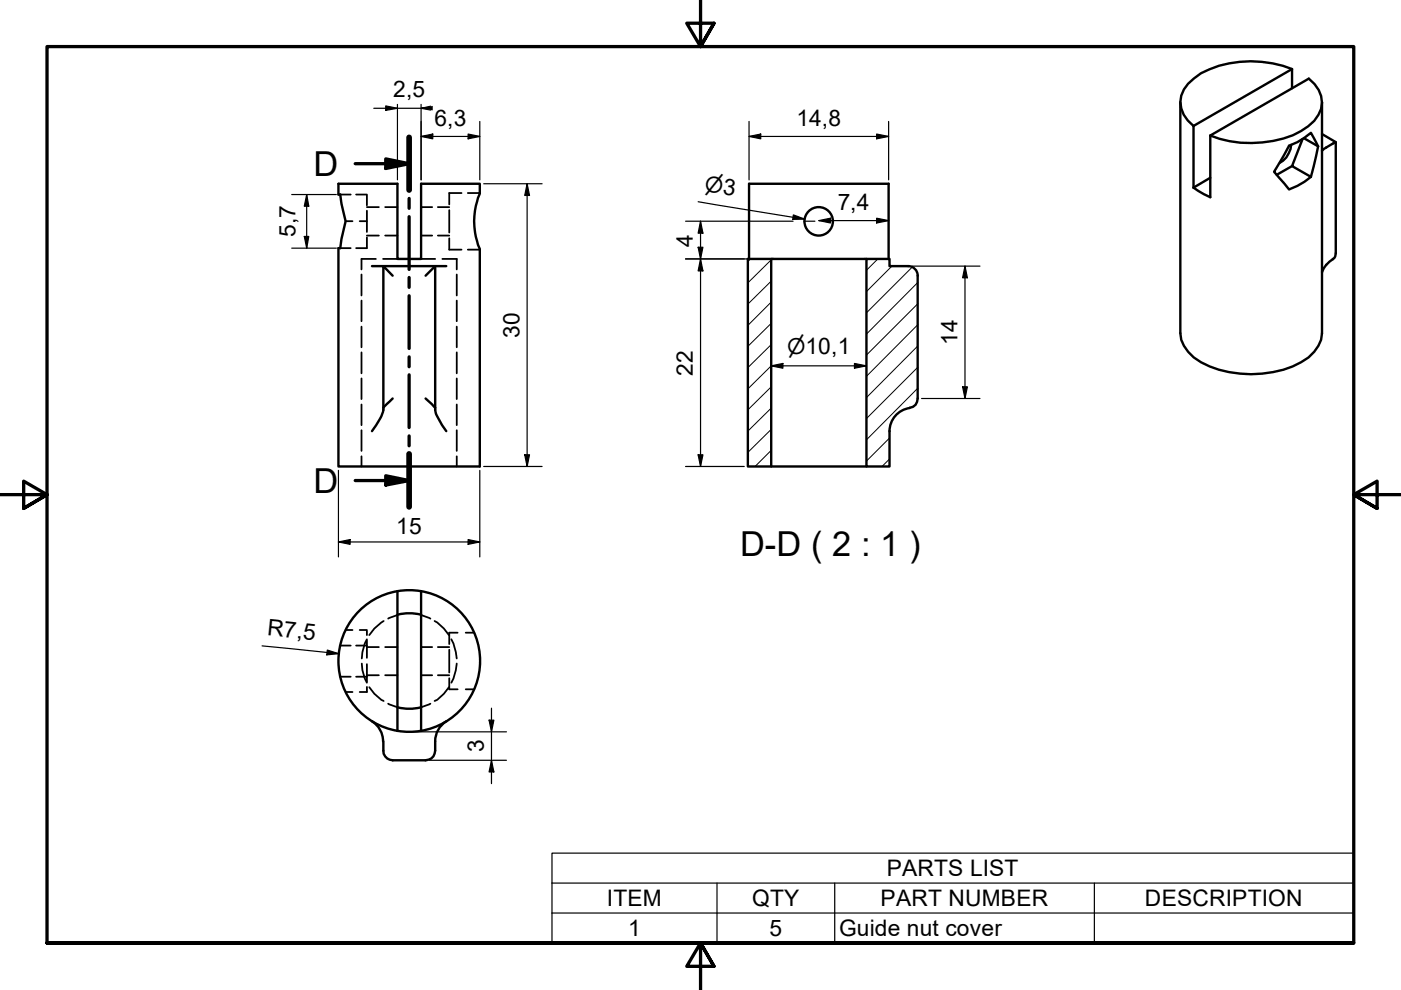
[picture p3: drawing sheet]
<svg xmlns="http://www.w3.org/2000/svg" width="297mm" height="210mm" viewBox="0 0 297 210" stroke-linecap="round" stroke-linejoin="round" font-family="sans-serif">
<!-- layer: Hatch (ISO) -->
<g fill="none" stroke="#000" stroke-width=".21">
<path d="M159.1 54.9l-.5 .6M163.5 59.6l-4.9 4.9M163.5 55.1l-4.9 4.9M186.1 54.9l-2.4 2.4M189.1 56.4l-5.4 5.4M193.4 56.6l-9.7 9.7M194.6 59.9l-10.9 10.9M163.5 77.6l-4.9 4.9M163.5 73.1l-4.9 4.8M163.5 68.6l-4.9 4.8M163.5 64l-4.9 5M194.6 64.4l-10.9 10.9"/>
<path d="M194.6 77.9l-10.9 10.8M194.6 73.4l-10.9 10.9M194.6 68.9l-10.9 10.9M163.5 95.5l-3.4 3.4M163.5 91l-4.9 4.9M163.5 86.5l-4.9 4.9M163.5 82l-4.9 4.9M188.6 97.3l-1.6 1.6M188.6 92.9l-4.9 4.9M194.6 82.3l-10.9 11"/>
</g>
<!-- layer: Visible (ISO) -->
<g fill="none" stroke="#000" stroke-width=".51">
<path d="M273.9 14.6a23.6 23.6 0 0 0-19.3 .9 8.9 8.9 0 0 0-4.2 4.8 6.1 6.1 0 0 0 2.6 6.4M273.9 14.6v4.1M273.9 14.6l-20.9 12.1M71.8 39h12.5v15.9h5v-15.9h12.4v1.9a15.5 15.5 0 0 0 0 12v46h-29.9v-46.3h.3l.3-1.9 .9-3.8-.9-3.7-.3-2h-.3zM250.3 21.7v48.9a7.5 7.5 0 0 0 4.3 6.2 23.4 23.4 0 0 0 21.2 0 8.7 8.7 0 0 0 4.3-4.8l.2-1.4v-48.9M253 26.7v13.1M256.6 28.7v13.1l-1.3-.6-2.3-1.4M256.6 28.7l20.9-12a5.8 5.8 0 0 1 1.1 8.9 16.7 16.7 0 0 1-10.9 4.6 22.8 22.8 0 0 1-11.1-1.5zM256.6 37.7l-3.6 2.1M273.7 30.7a4.9 4.9 0 0 1-2.4 3.8M273.9 35.2l-3.2 1.9M276.2 29.5l-2.3 5.7 4 2.3"/>
<path d="M276.5 29.3l3 1.7M279.5 31l-1.6-2.8-2.8 1.9-1.8 .8-3.2 5.5 3.2 3.8 1.8-.8 2.8-1.9M279.5 31l-1.6 6.5M280.3 28.4l2.9 1.7v23.6a1.9 1.9 0 0 1-1.3 1.8l-1.2 1.4-.4 .8M283.2 30.1l-2.5 1.5-.4 .4M78.9 56.4h15.7M83.2 58.5l-1.9-2.1v30.1M90.2 58.5l2.1-2.1v30.1M158.6 54.9h4.9v44h-4.9zM158.8 54.9v-15.9h29.6v15.9M163.5 54.9h20.2M192.6 56.4a2 2 0 0 1 2 2"/>
<path d="M192.6 56.4h-4v-1.5h-4.9v44h4.9v-7.5a5 5 0 0 1 4.3-4.9M194.6 58.5v26a1.85 1.85 0 0 1-1.8 2M81.3 86.5l-.1 .8-.4 1-1.9 3.1M83.2 84.5l-1.9 2M90.2 84.5l2.1 2M92.3 86.5l.2 1.3 1.2 2.3 .9 1.3M163.5 98.9h20.2M84.3 125.4v29.6M89.3 130.3l-2.2-.3-2.8 .3M89.3 125.4v29.6M78.8 152.9a5 5 0 0 1 2.4 4.3M81.3 157.2v2a2 2 0 0 0 1.9 2h7a2 2 0 0 0 2.1-2v-2"/>
<path d="M84.3 150l2.1 .3 2.9-.3M94.6 152.9a5 5 0 0 0-2.3 4.3"/>
<circle cx="173.6" cy="46.9" r="3"/>
<circle cx="86.8" cy="140.1" r="15"/>
</g>
<!-- layer: Hidden (ISO) -->
<g fill="none" stroke="#000" stroke-width=".38">
<path d="M72.1 41.2h2.3M72.1 52.6h2.3M73.3 46.9h1.4M75.5 41.2h2.3v2.3M76.3 46.9h1.5v2.3M76.6 58.2v4.4M77.8 44.7v2.2M77.8 50.3v2.3h-2.3M77.8 43.9h2.5M77.8 49.9h2.5M79.7 54.9h-3.1v2.2M81.2 54.9h3.1"/>
<path d="M81.7 43.9h2.6M81.7 49.9h2.6M89.3 54.9h3M89.3 43.9h2.3M89.3 49.9h2.3M92.8 43.9h2.4M92.8 49.9h2.4M93.8 54.9h3v2.2M95.2 44.5v4.8M95.2 50.5v2.4h2.7M96.8 58.2v4.4M97.9 40.9h-2.7v2.4"/>
<path d="M99.2 52.9h2.5M99.2 40.9h2.5M76.6 63.7v4.4M76.6 69.3v4.3M76.6 74.7v4.5M96.8 63.7v4.4M96.8 69.3v4.3M96.8 74.7v4.5M76.6 80.2v4.4M76.6 85.8v4.3M76.6 91.2v4.4M76.6 96.7v2.2"/>
<path d="M96.8 80.2v4.4M96.8 85.8v4.3M96.8 91.2v4.4M96.8 96.7v2.2M72.1 136.9h2.3M73.3 133.6h1.4M75.5 136.9h2.3v2.6M76.3 133.6h1.5v1.1M77.8 135.5l-.5 .9-.5 1.9-.1 1.3M77.8 135.8v1.1M77.8 137.2h2.5M81.3 131.7l-1.9 1.6-1.1 1.4"/>
<path d="M81.7 137.2h2.6M84.3 130.4l-2 .8M89.3 130.4l1.9 .8M89.3 137.2h2.3M92.1 131.7l.6 .3 1.4 1.3 1.1 1.4M92.8 137.2h2.4M95.2 137.8v4.8M95.7 135.5l.4 .9 .7 3.2M97 134.1h-1.8v2.5M98.7 134.1h1.8M72.1 143.5h2.3M73.3 146.7h1.4"/>
<path d="M75.5 143.5h2.3v1.1M76.7 140.7l.1 1.4 .5 1.8 .5 .9M77.8 140.8v2.7M77.8 145.6v1.1h-1.5M77.8 143.2h2.5M78.3 145.7l1.1 1.4 1.4 1.3 .5 .2M81.7 143.2h2.6M82.3 149.2l2 .8M89.3 143.2h2.3M91.2 149.2l-1.9 .8M92.8 143.2h2.4M95.2 145.7l-1.1 1.4-1.4 1.3-.6 .2"/>
<path d="M95.2 143.8v2.3h1.8M96.8 140.7l-.2 1.4-.5 1.8-.4 .9M98.7 146.1h1.8"/>
</g>
<!-- layer: Section Line (ISO) -->
<g fill="none" stroke="#000" stroke-width=".7">
<path d="M75.3 34.7h11.4M81.8 33.7l4.9 1-4.9 1zM86.7 29.1v11.2M86.7 42.1v2.1M86.7 45.9v11.2M86.7 58.8v2.1M86.7 62.7v11.2M86.7 75.7v2.1M86.7 79.5v11.1M86.7 92.4v2.1M86.7 96.2v11.3M75.3 101.9h11.4"/>
<path d="M81.8 100.9l4.9 1-4.9 .9z"/>
</g>
<path d="M86.7 29.1v11.2M86.7 96.2v11.3" fill="none" stroke="#000" stroke-width="1.2"/>
<path d="M81.8 33.7l4.9 1-4.9 1zM81.8 100.9l4.9 1-4.9 .9z" fill="#000"/>
<!-- layer: Symbol (ISO) -->
<path d="M117 187.2v-6.3h170v6.3M117 187.2h170v6.4M117 187.2v12.7h170v-6.3M117 193.6h170M152 187.2v12.7M177 187.2v12.7M232 187.2v12.7" fill="none" stroke="#000" stroke-width=".25"/>
<!-- layer: Border (ISO) -->
<path d="M148.5 -.1v10l-2.9-5h5.8l-2.9 5 2.9-5M0 104.9h10l-5-2.9v5.8l5-2.9-5 2.9M297 104.9h-10l5-2.9v5.8l-5-2.9 5 2.9M10 199.9v-190h277v190h-277h277M151.4 204.9l-2.9-5 2.9 5h-5.8l2.9-5v10" fill="none" stroke="#000" stroke-width=".7"/>
<!-- layer: Dimension (ISO) -->
<g fill="none" stroke="#000" stroke-width=".25">
<path d="M79.2 23h10.1l2 .3M81.8 22.5l2.5 .5-2.5 .4zM84.3 22.1v16M89.3 28.9l2.5-.5v1zM89.3 28.9h12.4M89.3 22.1v16M91.3 22.5l-2 .5h2M99.3 28.4l2.4 .5-2.4 .5zM101.7 25.8v12.3M102.6 39h12.3M111.8 39l.5 2.4h-1zM111.8 39v59.9"/>
<path d="M158.8 28.9l2.5-.5v1zM158.8 28.9h29.6M158.8 25.8v12.3M185.9 28.4l2.5 .5-2.5 .5zM188.4 25.8v12.3M61.8 52.6h9.5M61.8 41.2h9.5M64.5 50.1h1l-.5 2.5zM65 41.2l.5 2.5h-1zM65 41.2v11.4M145.4 54.9h17.6M145.4 46.9h22.7"/>
<path d="M148 42.8l22.6 3.7M148 52.4h1l-.5 2.5zM148.5 46.9l.5 2.5h-1zM148.5 54.9l.5 2.5h-1zM148.5 46.9v52M168.2 45.6l2.4 .9h-2.5zM170.4 46.9h2.4M173.6 46.8l2.5-.5v1zM173.6 46.8h14.8M185.9 46.3l2.5 .5-2.5 .5zM193.4 56.4h14.4M204.6 56.4l.5 2.5h-1z"/>
<path d="M204.6 56.4v28.1M163.5 77.6l2.5-.5v1zM163.5 77.6h20.2M181.2 77.1l2.5 .5-2.5 .5zM71.8 99.7v18.4M101.7 99.7v18.4M102.6 98.9h12.3M111.3 96.4h1l-.5 2.5zM145.4 98.9h12.4M148 96.4h1l-.5 2.5zM195.4 84.5h12.4M204.1 82h1l-.5 2.5z"/>
<path d="M71.8 114.9l2.4-.5v1zM71.8 114.9h29.9M99.3 114.4l2.4 .5-2.4 .5zM55.6 136.9l16.2 1.7M69.4 137.8l2.4 .8-2.5 .2zM87.6 155.2h19.8M103.7 152.7h1l-.5 2.5zM104.2 150.1v16.1M91.1 161.2h16.3M104.2 161.2l.5 2.5h-1z"/>
</g>
<g fill="#000">
<path d="M81.8 22.5l2.5 .5-2.5 .4zM89.3 28.9l2.5-.5v1zM89.3 23l2.5-.5v.9zM99.3 28.4l2.4 .5-2.4 .5zM158.8 28.9l2.5-.5v1zM185.9 28.4l2.5 .5-2.5 .5zM64.5 50.1h1l-.5 2.5zM65 41.2l.5 2.5h-1zM111.8 39l.5 2.4h-1zM148 52.4h1l-.5 2.5zM148.5 46.9l.5 2.5h-1zM148.5 54.9l.5 2.5h-1z"/>
<path d="M168.2 45.6l2.4 .9h-2.5zM173.6 46.8l2.5-.5v1zM185.9 46.3l2.5 .5-2.5 .5zM204.6 56.4l.5 2.5h-1zM163.5 77.6l2.5-.5v1zM181.2 77.1l2.5 .5-2.5 .5zM111.3 96.4h1l-.5 2.5zM148 96.4h1l-.5 2.5zM204.1 82h1l-.5 2.5zM71.8 114.9l2.4-.5v1zM99.3 114.4l2.4 .5-2.4 .5zM69.4 137.8l2.4 .8-2.5 .2z"/>
<path d="M103.7 152.7h1l-.5 2.5zM104.2 161.2l.5 2.5h-1z"/>
</g>
<g font-size="7.3">
<text x="66.5" y="37.4">D</text>
<text x="66.5" y="104.5">D</text>
<text x="156.9" y="117.9">D-D ( 2 : 1 )</text>
</g>
<g font-size="4.8">
<text x="83.4" y="20.6">2,5</text>
<text x="92.1" y="26.6">6,3</text>
<text x="168.8" y="26.6">14,8</text>
<text x="177.6" y="44.5">7,4</text>
<text x="62.7" y="50.3" transform="rotate(-90 62.7 50.3)">5,7</text>
<text x="146.9" y="52.3" transform="rotate(-90 146.9 52.3)">4</text>
<text x="110.1" y="71.7" transform="rotate(-90 110.1 71.7)">30</text>
<text x="203" y="73.2" transform="rotate(-90 203 73.2)">14</text>
<text x="146.9" y="79.7" transform="rotate(-90 146.9 79.7)">22</text>
<text x="84" y="113.3">15</text>
<text x="56.6" y="134.7" transform="rotate(6 56.6 134.7)">R7,5</text>
<text x="102.6" y="159.5" transform="rotate(-90 102.6 159.5)">3</text>
<text x="188" y="185.8">PARTS LIST</text>
<text x="128.7" y="192.2">ITEM</text>
<text x="159.4" y="192.2">QTY</text>
<text x="186.7" y="192.2">PART NUMBER</text>
<text x="242.8" y="192.2">DESCRIPTION</text>
<text x="133.2" y="198.5">1</text>
<text x="163.1" y="198.5">5</text>
<text x="177.9" y="198.5">Guide nut cover</text>
</g>
<g font-size="4.6">
<text x="149.2" y="40.5" transform="rotate(9 149.2 40.5)">⌀3</text>
<text x="166.9" y="75.1">⌀10,1</text>
</g>
</svg>
